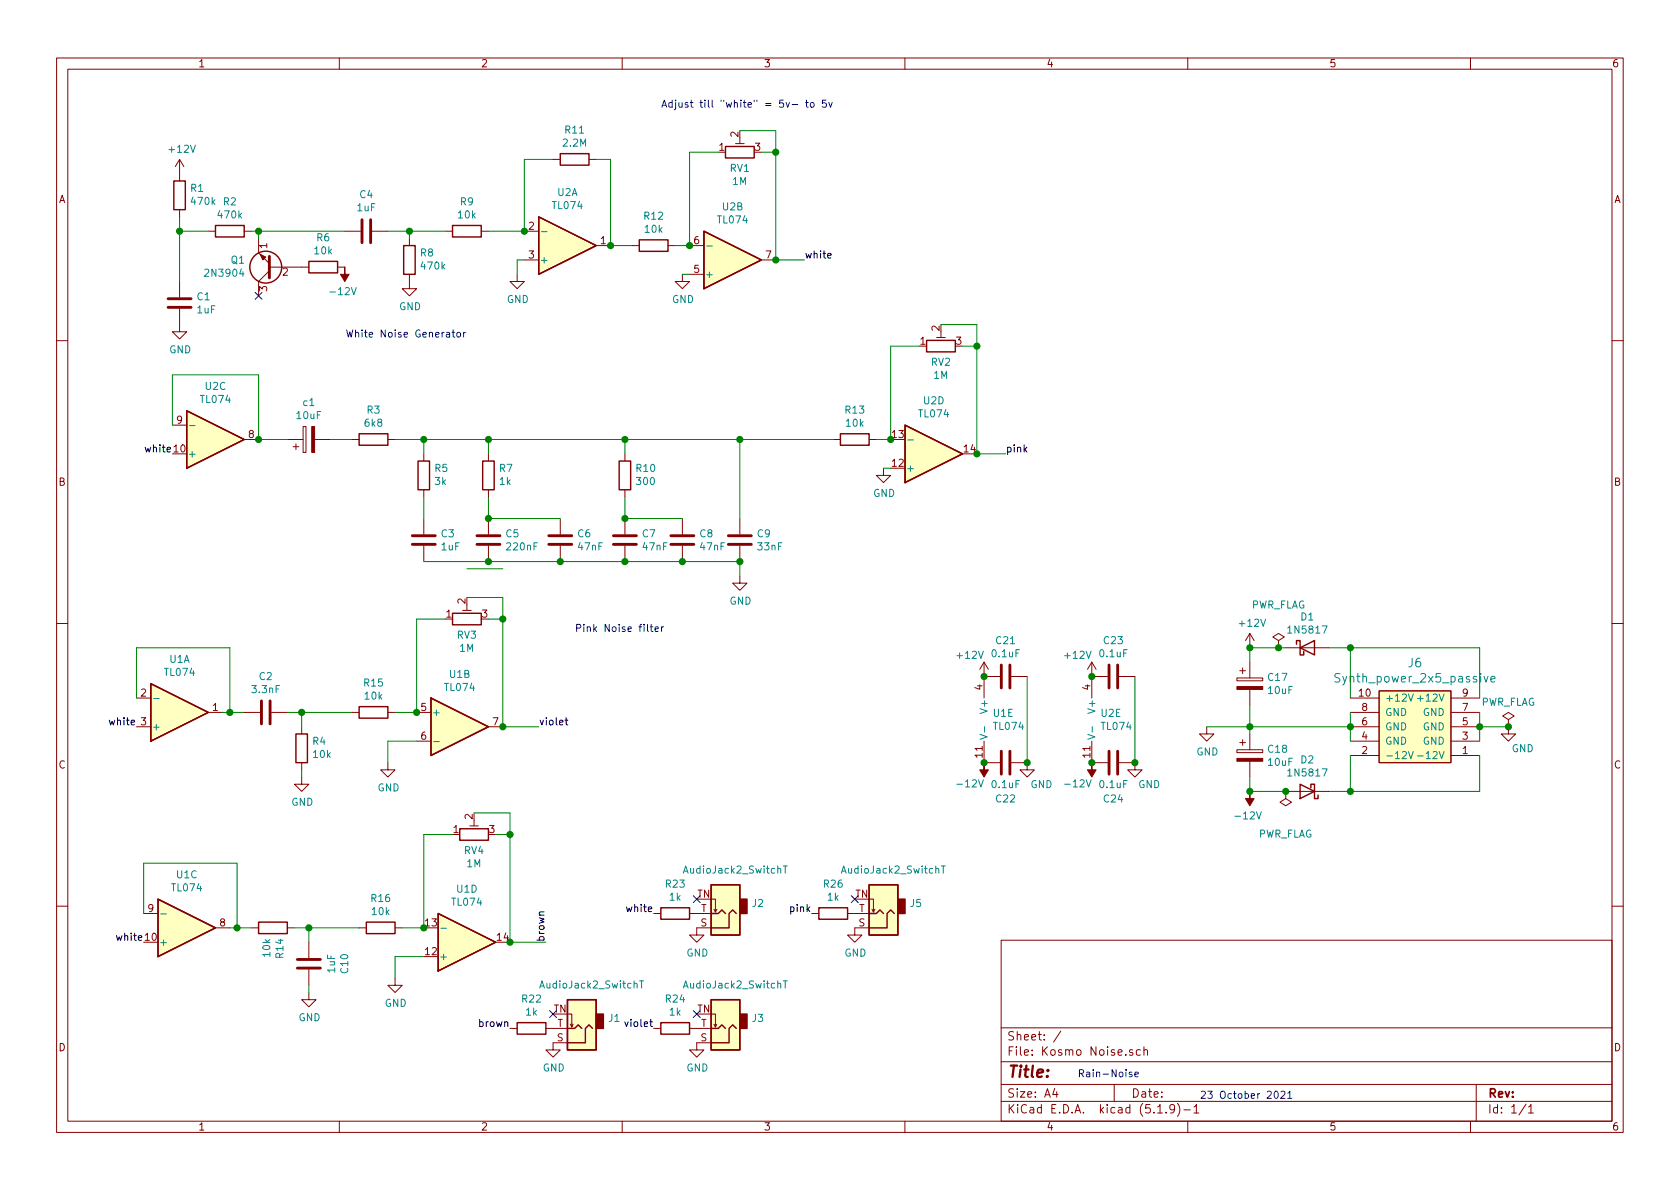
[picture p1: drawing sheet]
EESchema Schematic File Version 4
EELAYER 30 0
EELAYER END
$Descr A4 11693 8268
encoding utf-8
Sheet 1 1
Title ""
Date ""
Rev ""
Comp ""
Comment1 ""
Comment2 ""
Comment3 ""
Comment4 ""
$EndDescr
$Comp
L ao_symbols:2N3904 Q1
U 1 1
P 1900 1850
F 0 "Q1" H 2091 1804 50  0000 L CNN
F 1 "2N3904" H 2091 1895 50  0000 L CNN
F 2 "ao_tht:TO-92_Inline_Wide" H 2100 1775 50  0001 L CIN
F 3 "" H 1900 1850 50  0001 L CNN
F 4 "Tayda" H 1900 1850 50  0001 C CNN "Vendor"
F 5 "A-111" H 1900 1850 50  0001 C CNN "SKU"
	1    1900 1850
	-1   0    0    1   
$EndComp
$Comp
L ao_symbols:R R6
U 1 1
P 2250 1850
F 0 "R6" V 2043 1850 50  0000 C CNN
F 1 "10k" V 2134 1850 50  0000 C CNN
F 2 "ao_tht:R_Axial_DIN0207_L6.3mm_D2.5mm_P10.16mm_Horizontal" V 2180 1850 50  0001 C CNN
F 3 "" H 2250 1850 50  0001 C CNN
F 4 "Tayda" H 2250 1850 50  0001 C CNN "Vendor"
	1    2250 1850
	0    1    1    0   
$EndComp
$Comp
L power:-12V #PWR04
U 1 1
P 2400 1850
F 0 "#PWR04" H 2400 1950 50  0001 C CNN
F 1 "-12V" H 2415 2023 50  0000 C CNN
F 2 "" H 2400 1850 50  0001 C CNN
F 3 "" H 2400 1850 50  0001 C CNN
	1    2400 1850
	-1   0    0    1   
$EndComp
NoConn ~ 1800 2050
$Comp
L ao_symbols:R R2
U 1 1
P 1600 1600
F 0 "R2" V 1393 1600 50  0000 C CNN
F 1 "470k" V 1484 1600 50  0000 C CNN
F 2 "ao_tht:R_Axial_DIN0207_L6.3mm_D2.5mm_P10.16mm_Horizontal" V 1530 1600 50  0001 C CNN
F 3 "" H 1600 1600 50  0001 C CNN
F 4 "Tayda" H 1600 1600 50  0001 C CNN "Vendor"
	1    1600 1600
	0    1    1    0   
$EndComp
$Comp
L ao_symbols:R R1
U 1 1
P 1250 1350
F 0 "R1" H 1180 1304 50  0000 R CNN
F 1 "470k" H 1180 1395 50  0000 R CNN
F 2 "ao_tht:R_Axial_DIN0207_L6.3mm_D2.5mm_P10.16mm_Horizontal" V 1180 1350 50  0001 C CNN
F 3 "" H 1250 1350 50  0001 C CNN
F 4 "Tayda" H 1250 1350 50  0001 C CNN "Vendor"
	1    1250 1350
	-1   0    0    1   
$EndComp
$Comp
L power:GND #PWR02
U 1 1
P 1250 2250
F 0 "#PWR02" H 1250 2000 50  0001 C CNN
F 1 "GND" H 1255 2077 50  0000 C CNN
F 2 "" H 1250 2250 50  0001 C CNN
F 3 "" H 1250 2250 50  0001 C CNN
	1    1250 2250
	1    0    0    -1  
$EndComp
$Comp
L power:+12V #PWR01
U 1 1
P 1250 1200
F 0 "#PWR01" H 1250 1050 50  0001 C CNN
F 1 "+12V" H 1265 1373 50  0000 C CNN
F 2 "" H 1250 1200 50  0001 C CNN
F 3 "" H 1250 1200 50  0001 C CNN
	1    1250 1200
	1    0    0    -1  
$EndComp
Wire Wire Line
	1250 1500 1250 1600
Wire Wire Line
	1250 1600 1450 1600
Wire Wire Line
	1800 1600 1800 1650
Wire Wire Line
	1750 1600 1800 1600
Connection ~ 1250 1600
Wire Wire Line
	1250 1600 1250 1950
$Comp
L ao_symbols:R R8
U 1 1
P 2850 1800
F 0 "R8" H 2780 1754 50  0000 R CNN
F 1 "470k" H 2780 1845 50  0000 R CNN
F 2 "ao_tht:R_Axial_DIN0207_L6.3mm_D2.5mm_P10.16mm_Horizontal" V 2780 1800 50  0001 C CNN
F 3 "" H 2850 1800 50  0001 C CNN
F 4 "Tayda" H 2850 1800 50  0001 C CNN "Vendor"
	1    2850 1800
	-1   0    0    1   
$EndComp
$Comp
L power:GND #PWR05
U 1 1
P 2850 1950
F 0 "#PWR05" H 2850 1700 50  0001 C CNN
F 1 "GND" H 2855 1777 50  0000 C CNN
F 2 "" H 2850 1950 50  0001 C CNN
F 3 "" H 2850 1950 50  0001 C CNN
	1    2850 1950
	1    0    0    -1  
$EndComp
Wire Wire Line
	1800 1600 2400 1600
Wire Wire Line
	2850 1600 2850 1650
Wire Wire Line
	2700 1600 2850 1600
Connection ~ 1800 1600
$Comp
L ao_symbols:R R9
U 1 1
P 3250 1600
F 0 "R9" V 3043 1600 50  0000 C CNN
F 1 "10k" V 3134 1600 50  0000 C CNN
F 2 "ao_tht:R_Axial_DIN0207_L6.3mm_D2.5mm_P10.16mm_Horizontal" V 3180 1600 50  0001 C CNN
F 3 "" H 3250 1600 50  0001 C CNN
F 4 "Tayda" H 3250 1600 50  0001 C CNN "Vendor"
	1    3250 1600
	0    1    1    0   
$EndComp
$Comp
L ao_symbols:R R11
U 1 1
P 4000 1100
F 0 "R11" V 3793 1100 50  0000 C CNN
F 1 "2.2M" V 3884 1100 50  0000 C CNN
F 2 "ao_tht:R_Axial_DIN0207_L6.3mm_D2.5mm_P10.16mm_Horizontal" V 3930 1100 50  0001 C CNN
F 3 "" H 4000 1100 50  0001 C CNN
F 4 "Tayda" H 4000 1100 50  0001 C CNN "Vendor"
	1    4000 1100
	0    1    1    0   
$EndComp
Wire Wire Line
	2850 1600 3100 1600
Wire Wire Line
	3400 1600 3650 1600
Connection ~ 2850 1600
Wire Wire Line
	3650 1600 3650 1100
Wire Wire Line
	3650 1100 3850 1100
Wire Wire Line
	4150 1100 4250 1100
Wire Wire Line
	4250 1100 4250 1700
$Comp
L power:GND #PWR06
U 1 1
P 3600 1900
F 0 "#PWR06" H 3600 1650 50  0001 C CNN
F 1 "GND" H 3605 1727 50  0000 C CNN
F 2 "" H 3600 1900 50  0001 C CNN
F 3 "" H 3600 1900 50  0001 C CNN
	1    3600 1900
	1    0    0    -1  
$EndComp
Wire Wire Line
	3650 1800 3600 1800
Wire Wire Line
	3600 1800 3600 1900
$Comp
L ao_symbols:R R12
U 1 1
P 4550 1700
F 0 "R12" V 4343 1700 50  0000 C CNN
F 1 "10k" V 4434 1700 50  0000 C CNN
F 2 "ao_tht:R_Axial_DIN0207_L6.3mm_D2.5mm_P10.16mm_Horizontal" V 4480 1700 50  0001 C CNN
F 3 "" H 4550 1700 50  0001 C CNN
F 4 "Tayda" H 4550 1700 50  0001 C CNN "Vendor"
	1    4550 1700
	0    1    1    0   
$EndComp
$Comp
L Device:R_POT_TRIM RV1
U 1 1
P 5150 1050
F 0 "RV1" V 5035 1050 50  0000 C CNN
F 1 "1M" V 4944 1050 50  0000 C CNN
F 2 "ao_tht:Potentiometer_Bourns_3296W_Vertical_screw_centered" H 5150 1050 50  0001 C CNN
F 3 "~" H 5150 1050 50  0001 C CNN
	1    5150 1050
	0    -1   -1   0   
$EndComp
Wire Wire Line
	4250 1700 4400 1700
Wire Wire Line
	4700 1700 4800 1700
$Comp
L power:GND #PWR08
U 1 1
P 4750 1900
F 0 "#PWR08" H 4750 1650 50  0001 C CNN
F 1 "GND" H 4755 1727 50  0000 C CNN
F 2 "" H 4750 1900 50  0001 C CNN
F 3 "" H 4750 1900 50  0001 C CNN
	1    4750 1900
	1    0    0    -1  
$EndComp
Wire Wire Line
	4750 1900 4800 1900
Wire Wire Line
	4800 1700 4800 1050
Wire Wire Line
	4800 1050 5000 1050
Wire Wire Line
	5300 1050 5400 1050
Wire Wire Line
	5400 1050 5400 1800
Wire Wire Line
	5400 1050 5400 900 
Wire Wire Line
	5400 900  5150 900 
Connection ~ 5400 1050
Text Label 5600 1800 0    50   ~ 0
white
Wire Wire Line
	5600 1800 5400 1800
Text Notes 4600 750  0    50   ~ 0
Adjust till "white" = 5v- to 5v
Text Notes 3250 2350 2    50   ~ 0
White Noise Generator
Text Label 1200 3150 2    50   ~ 0
white
$Comp
L ao_symbols:CP c1
U 1 1
P 2150 3050
F 0 "c1" V 2405 3050 50  0000 C CNN
F 1 "10uF" V 2314 3050 50  0000 C CNN
F 2 "ao_tht:CP_Radial_D6.3mm_P2.50mm" H 2188 2900 50  0001 C CNN
F 3 "" H 2150 3050 50  0001 C CNN
	1    2150 3050
	0    -1   -1   0   
$EndComp
$Comp
L ao_symbols:R R3
U 1 1
P 2600 3050
F 0 "R3" V 2393 3050 50  0000 C CNN
F 1 "6k8" V 2484 3050 50  0000 C CNN
F 2 "ao_tht:R_Axial_DIN0207_L6.3mm_D2.5mm_P10.16mm_Horizontal" V 2530 3050 50  0001 C CNN
F 3 "" H 2600 3050 50  0001 C CNN
F 4 "Tayda" H 2600 3050 50  0001 C CNN "Vendor"
	1    2600 3050
	0    1    1    0   
$EndComp
$Comp
L ao_symbols:R R5
U 1 1
P 2950 3300
F 0 "R5" H 2880 3254 50  0000 R CNN
F 1 "3k" H 2880 3345 50  0000 R CNN
F 2 "ao_tht:R_Axial_DIN0207_L6.3mm_D2.5mm_P10.16mm_Horizontal" V 2880 3300 50  0001 C CNN
F 3 "" H 2950 3300 50  0001 C CNN
F 4 "Tayda" H 2950 3300 50  0001 C CNN "Vendor"
	1    2950 3300
	-1   0    0    1   
$EndComp
$Comp
L ao_symbols:C C1
U 1 1
P 1250 2100
F 0 "C1" H 1365 2146 50  0000 L CNN
F 1 "1uF" H 1365 2055 50  0000 L CNN
F 2 "ao_tht:C_Disc_D3.0mm_W1.6mm_P2.50mm" H 1288 1950 50  0001 C CNN
F 3 "" H 1250 2100 50  0001 C CNN
	1    1250 2100
	1    0    0    -1  
$EndComp
$Comp
L ao_symbols:C C4
U 1 1
P 2550 1600
F 0 "C4" V 2802 1600 50  0000 C CNN
F 1 "1uF" V 2711 1600 50  0000 C CNN
F 2 "ao_tht:C_Disc_D3.0mm_W1.6mm_P2.50mm" H 2588 1450 50  0001 C CNN
F 3 "" H 2550 1600 50  0001 C CNN
	1    2550 1600
	0    -1   -1   0   
$EndComp
$Comp
L ao_symbols:C C3
U 1 1
P 2950 3750
F 0 "C3" H 3065 3796 50  0000 L CNN
F 1 "1uF" H 3065 3705 50  0000 L CNN
F 2 "ao_tht:C_Disc_D3.0mm_W1.6mm_P2.50mm" H 2988 3600 50  0001 C CNN
F 3 "" H 2950 3750 50  0001 C CNN
	1    2950 3750
	1    0    0    -1  
$EndComp
$Comp
L ao_symbols:R R7
U 1 1
P 3400 3300
F 0 "R7" H 3330 3254 50  0000 R CNN
F 1 "1k" H 3330 3345 50  0000 R CNN
F 2 "ao_tht:R_Axial_DIN0207_L6.3mm_D2.5mm_P10.16mm_Horizontal" V 3330 3300 50  0001 C CNN
F 3 "" H 3400 3300 50  0001 C CNN
F 4 "Tayda" H 3400 3300 50  0001 C CNN "Vendor"
	1    3400 3300
	-1   0    0    1   
$EndComp
$Comp
L ao_symbols:C C5
U 1 1
P 3400 3750
F 0 "C5" H 3515 3796 50  0000 L CNN
F 1 "220nF" H 3515 3705 50  0000 L CNN
F 2 "ao_tht:C_Disc_D3.0mm_W1.6mm_P2.50mm" H 3438 3600 50  0001 C CNN
F 3 "" H 3400 3750 50  0001 C CNN
	1    3400 3750
	1    0    0    -1  
$EndComp
$Comp
L ao_symbols:C C6
U 1 1
P 3900 3750
F 0 "C6" H 4015 3796 50  0000 L CNN
F 1 "47nF" H 4015 3705 50  0000 L CNN
F 2 "ao_tht:C_Disc_D3.0mm_W1.6mm_P2.50mm" H 3938 3600 50  0001 C CNN
F 3 "" H 3900 3750 50  0001 C CNN
	1    3900 3750
	1    0    0    -1  
$EndComp
$Comp
L ao_symbols:C C7
U 1 1
P 4350 3750
F 0 "C7" H 4465 3796 50  0000 L CNN
F 1 "47nF" H 4465 3705 50  0000 L CNN
F 2 "ao_tht:C_Disc_D3.0mm_W1.6mm_P2.50mm" H 4388 3600 50  0001 C CNN
F 3 "" H 4350 3750 50  0001 C CNN
	1    4350 3750
	1    0    0    -1  
$EndComp
$Comp
L ao_symbols:C C8
U 1 1
P 4750 3750
F 0 "C8" H 4865 3796 50  0000 L CNN
F 1 "47nF" H 4865 3705 50  0000 L CNN
F 2 "ao_tht:C_Disc_D3.0mm_W1.6mm_P2.50mm" H 4788 3600 50  0001 C CNN
F 3 "" H 4750 3750 50  0001 C CNN
	1    4750 3750
	1    0    0    -1  
$EndComp
$Comp
L ao_symbols:C C9
U 1 1
P 5150 3750
F 0 "C9" H 5265 3796 50  0000 L CNN
F 1 "33nF" H 5265 3705 50  0000 L CNN
F 2 "ao_tht:C_Disc_D3.0mm_W1.6mm_P2.50mm" H 5188 3600 50  0001 C CNN
F 3 "" H 5150 3750 50  0001 C CNN
	1    5150 3750
	1    0    0    -1  
$EndComp
$Comp
L ao_symbols:R R10
U 1 1
P 4350 3300
F 0 "R10" H 4280 3254 50  0000 R CNN
F 1 "300" H 4280 3345 50  0000 R CNN
F 2 "ao_tht:R_Axial_DIN0207_L6.3mm_D2.5mm_P10.16mm_Horizontal" V 4280 3300 50  0001 C CNN
F 3 "" H 4350 3300 50  0001 C CNN
F 4 "Tayda" H 4350 3300 50  0001 C CNN "Vendor"
	1    4350 3300
	-1   0    0    1   
$EndComp
$Comp
L power:GND #PWR07
U 1 1
P 5150 4000
F 0 "#PWR07" H 5150 3750 50  0001 C CNN
F 1 "GND" H 5155 3827 50  0000 C CNN
F 2 "" H 5150 4000 50  0001 C CNN
F 3 "" H 5150 4000 50  0001 C CNN
	1    5150 4000
	1    0    0    -1  
$EndComp
Wire Wire Line
	2300 3050 2450 3050
Wire Wire Line
	2950 3900 3400 3900
Wire Wire Line
	5150 3900 5150 4000
Connection ~ 5150 3900
Connection ~ 3400 3900
Wire Wire Line
	3400 3900 3900 3900
Connection ~ 3900 3900
Wire Wire Line
	3900 3900 4350 3900
Connection ~ 4350 3900
Wire Wire Line
	4350 3900 4750 3900
Connection ~ 4750 3900
Wire Wire Line
	4750 3900 5150 3900
Wire Wire Line
	2950 3600 2950 3450
Wire Wire Line
	2750 3050 2950 3050
Wire Wire Line
	2950 3150 2950 3050
Connection ~ 2950 3050
Wire Wire Line
	2950 3050 3400 3050
Wire Wire Line
	3400 3600 3400 3450
Wire Wire Line
	3400 3150 3400 3050
Connection ~ 3400 3050
Wire Wire Line
	3400 3050 4350 3050
Wire Wire Line
	3900 3600 3400 3600
Connection ~ 3400 3600
Wire Wire Line
	4350 3600 4350 3450
Wire Wire Line
	4350 3150 4350 3050
Connection ~ 4350 3050
Wire Wire Line
	4350 3050 5150 3050
Wire Wire Line
	4750 3600 4350 3600
Connection ~ 4350 3600
Wire Wire Line
	5150 3600 5150 3050
Connection ~ 5150 3050
$Comp
L ao_symbols:R R13
U 1 1
P 5950 3050
F 0 "R13" V 5743 3050 50  0000 C CNN
F 1 "10k" V 5834 3050 50  0000 C CNN
F 2 "ao_tht:R_Axial_DIN0207_L6.3mm_D2.5mm_P10.16mm_Horizontal" V 5880 3050 50  0001 C CNN
F 3 "" H 5950 3050 50  0001 C CNN
F 4 "Tayda" H 5950 3050 50  0001 C CNN "Vendor"
	1    5950 3050
	0    1    1    0   
$EndComp
$Comp
L Device:R_POT_TRIM RV2
U 1 1
P 6550 2400
F 0 "RV2" V 6435 2400 50  0000 C CNN
F 1 "1M" V 6344 2400 50  0000 C CNN
F 2 "ao_tht:Potentiometer_Bourns_3296W_Vertical_screw_centered" H 6550 2400 50  0001 C CNN
F 3 "~" H 6550 2400 50  0001 C CNN
	1    6550 2400
	0    -1   -1   0   
$EndComp
Wire Wire Line
	6100 3050 6200 3050
$Comp
L power:GND #PWR09
U 1 1
P 6150 3250
F 0 "#PWR09" H 6150 3000 50  0001 C CNN
F 1 "GND" H 6155 3077 50  0000 C CNN
F 2 "" H 6150 3250 50  0001 C CNN
F 3 "" H 6150 3250 50  0001 C CNN
	1    6150 3250
	1    0    0    -1  
$EndComp
Wire Wire Line
	6150 3250 6200 3250
Wire Wire Line
	6200 3050 6200 2400
Wire Wire Line
	6200 2400 6400 2400
Wire Wire Line
	6700 2400 6800 2400
Wire Wire Line
	6800 2400 6800 3150
Wire Wire Line
	6800 2400 6800 2250
Wire Wire Line
	6800 2250 6550 2250
Text Label 7000 3150 0    50   ~ 0
pink
Wire Wire Line
	7000 3150 6800 3150
Wire Wire Line
	5150 3050 5800 3050
Text Notes 4000 4400 0    50   ~ 0
Pink Noise filter
Text Label 950  5050 2    50   ~ 0
white
$Comp
L ao_symbols:C C2
U 1 1
P 1850 4950
F 0 "C2" V 1598 4950 50  0000 C CNN
F 1 "3.3nF" V 1689 4950 50  0000 C CNN
F 2 "ao_tht:C_Disc_D3.0mm_W1.6mm_P2.50mm" H 1888 4800 50  0001 C CNN
F 3 "" H 1850 4950 50  0001 C CNN
	1    1850 4950
	0    1    1    0   
$EndComp
$Comp
L ao_symbols:R R4
U 1 1
P 2100 5200
F 0 "R4" H 2030 5154 50  0000 R CNN
F 1 "10k" H 2030 5245 50  0000 R CNN
F 2 "ao_tht:R_Axial_DIN0207_L6.3mm_D2.5mm_P10.16mm_Horizontal" V 2030 5200 50  0001 C CNN
F 3 "" H 2100 5200 50  0001 C CNN
F 4 "Tayda" H 2100 5200 50  0001 C CNN "Vendor"
	1    2100 5200
	-1   0    0    1   
$EndComp
$Comp
L power:GND #PWR03
U 1 1
P 2100 5400
F 0 "#PWR03" H 2100 5150 50  0001 C CNN
F 1 "GND" H 2105 5227 50  0000 C CNN
F 2 "" H 2100 5400 50  0001 C CNN
F 3 "" H 2100 5400 50  0001 C CNN
	1    2100 5400
	1    0    0    -1  
$EndComp
Wire Wire Line
	1550 4950 1600 4950
Wire Wire Line
	2000 4950 2100 4950
Wire Wire Line
	2100 5400 2100 5350
Wire Wire Line
	2100 5050 2100 4950
Wire Wire Line
	2700 5150 2900 5150
Text Label 3750 5050 0    50   ~ 0
violet
Wire Wire Line
	3750 5050 3500 5050
Connection ~ 6800 2400
Wire Wire Line
	1200 2950 1200 2600
Wire Wire Line
	1200 2600 1800 2600
Wire Wire Line
	1800 2600 1800 3050
Wire Wire Line
	1800 3050 2000 3050
Wire Wire Line
	950  4850 950  4500
Wire Wire Line
	950  4500 1600 4500
Wire Wire Line
	1600 4500 1600 4950
Connection ~ 1600 4950
Wire Wire Line
	1600 4950 1700 4950
$Comp
L Device:R_POT_TRIM RV3
U 1 1
P 3250 4300
F 0 "RV3" V 3135 4300 50  0000 C CNN
F 1 "1M" V 3044 4300 50  0000 C CNN
F 2 "ao_tht:Potentiometer_Bourns_3296W_Vertical_screw_centered" H 3250 4300 50  0001 C CNN
F 3 "~" H 3250 4300 50  0001 C CNN
	1    3250 4300
	0    -1   -1   0   
$EndComp
Wire Wire Line
	2900 4950 2900 4300
Wire Wire Line
	2900 4300 3100 4300
Wire Wire Line
	3400 4300 3500 4300
Wire Wire Line
	3500 4300 3500 5050
Wire Wire Line
	3500 3950 3250 3950
$Comp
L power:GND #PWR011
U 1 1
P 2700 5300
F 0 "#PWR011" H 2700 5050 50  0001 C CNN
F 1 "GND" H 2705 5127 50  0000 C CNN
F 2 "" H 2700 5300 50  0001 C CNN
F 3 "" H 2700 5300 50  0001 C CNN
	1    2700 5300
	1    0    0    -1  
$EndComp
Wire Wire Line
	2700 5150 2700 5300
$Comp
L ao_symbols:R R15
U 1 1
P 2600 4950
F 0 "R15" V 2393 4950 50  0000 C CNN
F 1 "10k" V 2484 4950 50  0000 C CNN
F 2 "ao_tht:R_Axial_DIN0207_L6.3mm_D2.5mm_P10.16mm_Horizontal" V 2530 4950 50  0001 C CNN
F 3 "" H 2600 4950 50  0001 C CNN
F 4 "Tayda" H 2600 4950 50  0001 C CNN "Vendor"
	1    2600 4950
	0    1    1    0   
$EndComp
Wire Wire Line
	2100 4950 2450 4950
Wire Wire Line
	2750 4950 2900 4950
Connection ~ 2100 4950
Text Label 1000 6550 2    50   ~ 0
white
$Comp
L ao_symbols:C C10
U 1 1
P 2150 6700
F 0 "C10" V 1898 6700 50  0000 C CNN
F 1 "1uF" V 1989 6700 50  0000 C CNN
F 2 "ao_tht:C_Disc_D3.0mm_W1.6mm_P2.50mm" H 2188 6550 50  0001 C CNN
F 3 "" H 2150 6700 50  0001 C CNN
	1    2150 6700
	-1   0    0    1   
$EndComp
$Comp
L ao_symbols:R R14
U 1 1
P 1900 6450
F 0 "R14" H 1830 6404 50  0000 R CNN
F 1 "10k" H 1830 6495 50  0000 R CNN
F 2 "ao_tht:R_Axial_DIN0207_L6.3mm_D2.5mm_P10.16mm_Horizontal" V 1830 6450 50  0001 C CNN
F 3 "" H 1900 6450 50  0001 C CNN
F 4 "Tayda" H 1900 6450 50  0001 C CNN "Vendor"
	1    1900 6450
	0    -1   -1   0   
$EndComp
$Comp
L power:GND #PWR010
U 1 1
P 2150 6900
F 0 "#PWR010" H 2150 6650 50  0001 C CNN
F 1 "GND" H 2155 6727 50  0000 C CNN
F 2 "" H 2150 6900 50  0001 C CNN
F 3 "" H 2150 6900 50  0001 C CNN
	1    2150 6900
	1    0    0    -1  
$EndComp
Wire Wire Line
	1600 6450 1650 6450
Wire Wire Line
	2050 6450 2150 6450
Wire Wire Line
	2150 6900 2150 6850
Wire Wire Line
	2150 6550 2150 6450
Wire Wire Line
	2750 6650 2950 6650
Wire Wire Line
	3800 6550 3550 6550
Wire Wire Line
	1000 6350 1000 6000
Wire Wire Line
	1000 6000 1650 6000
Wire Wire Line
	1650 6000 1650 6450
Connection ~ 1650 6450
Wire Wire Line
	1650 6450 1750 6450
$Comp
L Device:R_POT_TRIM RV4
U 1 1
P 3300 5800
F 0 "RV4" V 3185 5800 50  0000 C CNN
F 1 "1M" V 3094 5800 50  0000 C CNN
F 2 "ao_tht:Potentiometer_Bourns_3296W_Vertical_screw_centered" H 3300 5800 50  0001 C CNN
F 3 "~" H 3300 5800 50  0001 C CNN
	1    3300 5800
	0    -1   -1   0   
$EndComp
Wire Wire Line
	2950 6450 2950 5800
Wire Wire Line
	2950 5800 3150 5800
Wire Wire Line
	3450 5800 3550 5800
Wire Wire Line
	3550 5800 3550 6550
$Comp
L power:GND #PWR012
U 1 1
P 2750 6800
F 0 "#PWR012" H 2750 6550 50  0001 C CNN
F 1 "GND" H 2755 6627 50  0000 C CNN
F 2 "" H 2750 6800 50  0001 C CNN
F 3 "" H 2750 6800 50  0001 C CNN
	1    2750 6800
	1    0    0    -1  
$EndComp
Wire Wire Line
	2750 6650 2750 6800
$Comp
L ao_symbols:R R16
U 1 1
P 2650 6450
F 0 "R16" V 2443 6450 50  0000 C CNN
F 1 "10k" V 2534 6450 50  0000 C CNN
F 2 "ao_tht:R_Axial_DIN0207_L6.3mm_D2.5mm_P10.16mm_Horizontal" V 2580 6450 50  0001 C CNN
F 3 "" H 2650 6450 50  0001 C CNN
F 4 "Tayda" H 2650 6450 50  0001 C CNN "Vendor"
	1    2650 6450
	0    1    1    0   
$EndComp
Wire Wire Line
	2150 6450 2500 6450
Wire Wire Line
	2800 6450 2950 6450
Connection ~ 2150 6450
Text Label 3800 6550 1    50   ~ 0
brown
Wire Wire Line
	9400 4950 9400 5050
Connection ~ 9400 5050
Wire Wire Line
	9400 5050 9400 5150
Wire Wire Line
	10300 4950 10300 5050
Connection ~ 10300 5050
Wire Wire Line
	10300 5050 10300 5150
Wire Wire Line
	10300 5050 10500 5050
Wire Wire Line
	9400 4850 9400 4500
Wire Wire Line
	9400 4500 10300 4500
Wire Wire Line
	10300 4500 10300 4850
$Comp
L ao_symbols:1N5817 D1
U 1 1
P 9100 4500
F 0 "D1" H 9100 4717 50  0000 C CNN
F 1 "1N5817" H 9100 4626 50  0000 C CNN
F 2 "ao_tht:D_DO-41_SOD81_P10.16mm_Horizontal" H 9100 4325 50  0001 C CNN
F 3 "" H 9100 4500 50  0001 C CNN
F 4 "Tayda" H 9100 4500 50  0001 C CNN "Vendor"
F 5 "A-159" H 9100 4500 50  0001 C CNN "SKU"
	1    9100 4500
	1    0    0    -1  
$EndComp
$Comp
L ao_symbols:1N5817 D2
U 1 1
P 9100 5500
F 0 "D2" H 9100 5283 50  0000 C CNN
F 1 "1N5817" H 9100 5374 50  0000 C CNN
F 2 "ao_tht:D_DO-41_SOD81_P10.16mm_Horizontal" H 9100 5325 50  0001 C CNN
F 3 "" H 9100 5500 50  0001 C CNN
F 4 "Tayda" H 9100 5500 50  0001 C CNN "Vendor"
F 5 "A-159" H 9100 5500 50  0001 C CNN "SKU"
	1    9100 5500
	-1   0    0    1   
$EndComp
Wire Wire Line
	9400 5500 10300 5500
Wire Wire Line
	9400 5250 9400 5500
Wire Wire Line
	10300 5250 10300 5500
$Comp
L ao_symbols:CP C18
U 1 1
P 8700 5250
F 0 "C18" H 8818 5296 50  0000 L CNN
F 1 "10uF" H 8818 5205 50  0000 L CNN
F 2 "ao_tht:CP_Radial_D6.3mm_P2.50mm" H 8738 5100 50  0001 C CNN
F 3 "" H 8700 5250 50  0001 C CNN
	1    8700 5250
	1    0    0    -1  
$EndComp
$Comp
L ao_symbols:CP C17
U 1 1
P 8700 4750
F 0 "C17" H 8818 4796 50  0000 L CNN
F 1 "10uF" H 8818 4705 50  0000 L CNN
F 2 "ao_tht:CP_Radial_D6.3mm_P2.50mm" H 8738 4600 50  0001 C CNN
F 3 "" H 8700 4750 50  0001 C CNN
	1    8700 4750
	1    0    0    -1  
$EndComp
$Comp
L power:GND #PWR019
U 1 1
P 8400 5050
F 0 "#PWR019" H 8400 4800 50  0001 C CNN
F 1 "GND" H 8405 4877 50  0000 C CNN
F 2 "" H 8400 5050 50  0001 C CNN
F 3 "" H 8400 5050 50  0001 C CNN
	1    8400 5050
	1    0    0    -1  
$EndComp
$Comp
L power:+12V #PWR020
U 1 1
P 8700 4500
F 0 "#PWR020" H 8700 4350 50  0001 C CNN
F 1 "+12V" H 8715 4673 50  0000 C CNN
F 2 "" H 8700 4500 50  0001 C CNN
F 3 "" H 8700 4500 50  0001 C CNN
	1    8700 4500
	1    0    0    -1  
$EndComp
$Comp
L power:-12V #PWR021
U 1 1
P 8700 5500
F 0 "#PWR021" H 8700 5600 50  0001 C CNN
F 1 "-12V" H 8715 5673 50  0000 C CNN
F 2 "" H 8700 5500 50  0001 C CNN
F 3 "" H 8700 5500 50  0001 C CNN
	1    8700 5500
	-1   0    0    1   
$EndComp
Wire Wire Line
	9400 4500 9250 4500
Wire Wire Line
	8700 4500 8700 4600
Wire Wire Line
	8950 4500 8900 4500
Wire Wire Line
	8700 5400 8700 5500
Wire Wire Line
	8700 4900 8700 5050
Connection ~ 9400 4500
Connection ~ 8700 4500
Wire Wire Line
	8700 5500 8950 5500
Wire Wire Line
	9250 5500 9400 5500
Connection ~ 8700 5500
Connection ~ 9400 5500
Wire Wire Line
	9400 5050 8700 5050
Connection ~ 8700 5050
Wire Wire Line
	8700 5050 8700 5100
Wire Wire Line
	8700 5050 8400 5050
$Comp
L Connector:AudioJack2_SwitchT J1
U 1 1
P 4050 7150
F 0 "J1" H 3870 7083 50  0000 R CNN
F 1 "AudioJack2_SwitchT" H 4350 6850 50  0000 R CNN
F 2 "ao_tht:Jack_6.35mm_PJ_629HAN" H 4050 7150 50  0001 C CNN
F 3 "~" H 4050 7150 50  0001 C CNN
	1    4050 7150
	-1   0    0    1   
$EndComp
$Comp
L power:GND #PWR014
U 1 1
P 3850 7250
F 0 "#PWR014" H 3850 7000 50  0001 C CNN
F 1 "GND" H 3855 7077 50  0000 C CNN
F 2 "" H 3850 7250 50  0001 C CNN
F 3 "" H 3850 7250 50  0001 C CNN
	1    3850 7250
	1    0    0    -1  
$EndComp
$Comp
L Connector:AudioJack2_SwitchT J3
U 1 1
P 5050 7150
F 0 "J3" H 4870 7083 50  0000 R CNN
F 1 "AudioJack2_SwitchT" H 5350 6850 50  0000 R CNN
F 2 "ao_tht:Jack_6.35mm_PJ_629HAN" H 5050 7150 50  0001 C CNN
F 3 "~" H 5050 7150 50  0001 C CNN
	1    5050 7150
	-1   0    0    1   
$EndComp
$Comp
L power:GND #PWR016
U 1 1
P 4850 7250
F 0 "#PWR016" H 4850 7000 50  0001 C CNN
F 1 "GND" H 4855 7077 50  0000 C CNN
F 2 "" H 4850 7250 50  0001 C CNN
F 3 "" H 4850 7250 50  0001 C CNN
	1    4850 7250
	1    0    0    -1  
$EndComp
$Comp
L Connector:AudioJack2_SwitchT J5
U 1 1
P 6150 6350
F 0 "J5" H 5970 6283 50  0000 R CNN
F 1 "AudioJack2_SwitchT" H 6450 6050 50  0000 R CNN
F 2 "ao_tht:Jack_6.35mm_PJ_629HAN" H 6150 6350 50  0001 C CNN
F 3 "~" H 6150 6350 50  0001 C CNN
	1    6150 6350
	-1   0    0    1   
$EndComp
$Comp
L power:GND #PWR018
U 1 1
P 5950 6450
F 0 "#PWR018" H 5950 6200 50  0001 C CNN
F 1 "GND" H 5955 6277 50  0000 C CNN
F 2 "" H 5950 6450 50  0001 C CNN
F 3 "" H 5950 6450 50  0001 C CNN
	1    5950 6450
	1    0    0    -1  
$EndComp
$Comp
L Connector:AudioJack2_SwitchT J2
U 1 1
P 5050 6350
F 0 "J2" H 4870 6283 50  0000 R CNN
F 1 "AudioJack2_SwitchT" H 5350 6050 50  0000 R CNN
F 2 "ao_tht:Jack_6.35mm_PJ_629HAN" H 5050 6350 50  0001 C CNN
F 3 "~" H 5050 6350 50  0001 C CNN
	1    5050 6350
	-1   0    0    1   
$EndComp
$Comp
L power:GND #PWR015
U 1 1
P 4850 6450
F 0 "#PWR015" H 4850 6200 50  0001 C CNN
F 1 "GND" H 4855 6277 50  0000 C CNN
F 2 "" H 4850 6450 50  0001 C CNN
F 3 "" H 4850 6450 50  0001 C CNN
	1    4850 6450
	1    0    0    -1  
$EndComp
Text Label 5650 6350 2    50   ~ 0
pink
Text Label 3550 7150 2    50   ~ 0
brown
Text Label 4550 7150 2    50   ~ 0
violet
$Comp
L ao_symbols:R R23
U 1 1
P 4700 6350
F 0 "R23" V 4493 6350 50  0000 C CNN
F 1 "1k" V 4584 6350 50  0000 C CNN
F 2 "ao_tht:R_Axial_DIN0207_L6.3mm_D2.5mm_P10.16mm_Horizontal" V 4630 6350 50  0001 C CNN
F 3 "" H 4700 6350 50  0001 C CNN
F 4 "Tayda" H 4700 6350 50  0001 C CNN "Vendor"
	1    4700 6350
	0    1    1    0   
$EndComp
$Comp
L ao_symbols:R R26
U 1 1
P 5800 6350
F 0 "R26" V 5593 6350 50  0000 C CNN
F 1 "1k" V 5684 6350 50  0000 C CNN
F 2 "ao_tht:R_Axial_DIN0207_L6.3mm_D2.5mm_P10.16mm_Horizontal" V 5730 6350 50  0001 C CNN
F 3 "" H 5800 6350 50  0001 C CNN
F 4 "Tayda" H 5800 6350 50  0001 C CNN "Vendor"
	1    5800 6350
	0    1    1    0   
$EndComp
$Comp
L ao_symbols:R R22
U 1 1
P 3700 7150
F 0 "R22" V 3493 7150 50  0000 C CNN
F 1 "1k" V 3584 7150 50  0000 C CNN
F 2 "ao_tht:R_Axial_DIN0207_L6.3mm_D2.5mm_P10.16mm_Horizontal" V 3630 7150 50  0001 C CNN
F 3 "" H 3700 7150 50  0001 C CNN
F 4 "Tayda" H 3700 7150 50  0001 C CNN "Vendor"
	1    3700 7150
	0    1    1    0   
$EndComp
$Comp
L ao_symbols:R R24
U 1 1
P 4700 7150
F 0 "R24" V 4493 7150 50  0000 C CNN
F 1 "1k" V 4584 7150 50  0000 C CNN
F 2 "ao_tht:R_Axial_DIN0207_L6.3mm_D2.5mm_P10.16mm_Horizontal" V 4630 7150 50  0001 C CNN
F 3 "" H 4700 7150 50  0001 C CNN
F 4 "Tayda" H 4700 7150 50  0001 C CNN "Vendor"
	1    4700 7150
	0    1    1    0   
$EndComp
Text Label 4550 6350 2    50   ~ 0
white
$Comp
L Amplifier_Operational:TL074 U2
U 1 1
P 3950 1700
F 0 "U2" H 3950 1333 50  0000 C CNN
F 1 "TL074" H 3950 1424 50  0000 C CNN
F 2 "ao_tht:DIP-14_W7.62mm_Socket_LongPads" H 3900 1800 50  0001 C CNN
F 3 "http://www.ti.com/lit/ds/symlink/tl071.pdf" H 4000 1900 50  0001 C CNN
	1    3950 1700
	1    0    0    1   
$EndComp
Connection ~ 4250 1700
Connection ~ 3650 1600
$Comp
L Amplifier_Operational:TL074 U2
U 2 1
P 5100 1800
F 0 "U2" H 5100 1433 50  0000 C CNN
F 1 "TL074" H 5100 1524 50  0000 C CNN
F 2 "ao_tht:DIP-14_W7.62mm_Socket_LongPads" H 5050 1900 50  0001 C CNN
F 3 "http://www.ti.com/lit/ds/symlink/tl071.pdf" H 5150 2000 50  0001 C CNN
	2    5100 1800
	1    0    0    1   
$EndComp
Connection ~ 4800 1700
Connection ~ 5400 1800
$Comp
L Amplifier_Operational:TL074 U2
U 3 1
P 1500 3050
F 0 "U2" H 1500 2683 50  0000 C CNN
F 1 "TL074" H 1500 2774 50  0000 C CNN
F 2 "ao_tht:DIP-14_W7.62mm_Socket_LongPads" H 1450 3150 50  0001 C CNN
F 3 "http://www.ti.com/lit/ds/symlink/tl071.pdf" H 1550 3250 50  0001 C CNN
	3    1500 3050
	1    0    0    1   
$EndComp
Connection ~ 1800 3050
$Comp
L Amplifier_Operational:TL074 U2
U 4 1
P 6500 3150
F 0 "U2" H 6500 2783 50  0000 C CNN
F 1 "TL074" H 6500 2874 50  0000 C CNN
F 2 "ao_tht:DIP-14_W7.62mm_Socket_LongPads" H 6450 3250 50  0001 C CNN
F 3 "http://www.ti.com/lit/ds/symlink/tl071.pdf" H 6550 3350 50  0001 C CNN
	4    6500 3150
	1    0    0    1   
$EndComp
Connection ~ 6200 3050
Connection ~ 6800 3150
$Comp
L Amplifier_Operational:TL074 U2
U 5 1
P 7700 5000
F 0 "U2" H 7658 5046 50  0000 L CNN
F 1 "TL074" H 7658 4955 50  0000 L CNN
F 2 "ao_tht:DIP-14_W7.62mm_Socket_LongPads" H 7650 5100 50  0001 C CNN
F 3 "http://www.ti.com/lit/ds/symlink/tl071.pdf" H 7750 5200 50  0001 C CNN
	5    7700 5000
	1    0    0    -1  
$EndComp
$Comp
L Amplifier_Operational:TL074 U1
U 1 1
P 1250 4950
F 0 "U1" H 1250 4583 50  0000 C CNN
F 1 "TL074" H 1250 4674 50  0000 C CNN
F 2 "ao_tht:DIP-14_W7.62mm_Socket_LongPads" H 1200 5050 50  0001 C CNN
F 3 "http://www.ti.com/lit/ds/symlink/tl071.pdf" H 1300 5150 50  0001 C CNN
	1    1250 4950
	1    0    0    1   
$EndComp
$Comp
L Amplifier_Operational:TL074 U1
U 2 1
P 3200 5050
F 0 "U1" H 3200 5417 50  0000 C CNN
F 1 "TL074" H 3200 5326 50  0000 C CNN
F 2 "ao_tht:DIP-14_W7.62mm_Socket_LongPads" H 3150 5150 50  0001 C CNN
F 3 "http://www.ti.com/lit/ds/symlink/tl071.pdf" H 3250 5250 50  0001 C CNN
	2    3200 5050
	1    0    0    -1  
$EndComp
Connection ~ 2900 4950
Connection ~ 3500 5050
$Comp
L Amplifier_Operational:TL074 U1
U 3 1
P 1300 6450
F 0 "U1" H 1300 6083 50  0000 C CNN
F 1 "TL074" H 1300 6174 50  0000 C CNN
F 2 "ao_tht:DIP-14_W7.62mm_Socket_LongPads" H 1250 6550 50  0001 C CNN
F 3 "http://www.ti.com/lit/ds/symlink/tl071.pdf" H 1350 6650 50  0001 C CNN
	3    1300 6450
	1    0    0    1   
$EndComp
$Comp
L Amplifier_Operational:TL074 U1
U 4 1
P 3250 6550
F 0 "U1" H 3250 6183 50  0000 C CNN
F 1 "TL074" H 3250 6274 50  0000 C CNN
F 2 "ao_tht:DIP-14_W7.62mm_Socket_LongPads" H 3200 6650 50  0001 C CNN
F 3 "http://www.ti.com/lit/ds/symlink/tl071.pdf" H 3300 6750 50  0001 C CNN
	4    3250 6550
	1    0    0    1   
$EndComp
Connection ~ 2950 6450
Connection ~ 3550 6550
$Comp
L Amplifier_Operational:TL074 U1
U 5 1
P 6950 5000
F 0 "U1" H 6908 5046 50  0000 L CNN
F 1 "TL074" H 6908 4955 50  0000 L CNN
F 2 "ao_tht:DIP-14_W7.62mm_Socket_LongPads" H 6900 5100 50  0001 C CNN
F 3 "http://www.ti.com/lit/ds/symlink/tl071.pdf" H 7000 5200 50  0001 C CNN
	5    6950 5000
	1    0    0    -1  
$EndComp
$Comp
L ao_symbols:C C21
U 1 1
P 7000 4700
F 0 "C21" V 6748 4700 50  0000 C CNN
F 1 "0.1uF" V 6839 4700 50  0000 C CNN
F 2 "ao_tht:C_Disc_D3.0mm_W1.6mm_P2.50mm" H 7038 4550 50  0001 C CNN
F 3 "" H 7000 4700 50  0001 C CNN
	1    7000 4700
	0    1    1    0   
$EndComp
$Comp
L ao_symbols:C C23
U 1 1
P 7750 4700
F 0 "C23" V 7498 4700 50  0000 C CNN
F 1 "0.1uF" V 7589 4700 50  0000 C CNN
F 2 "ao_tht:C_Disc_D3.0mm_W1.6mm_P2.50mm" H 7788 4550 50  0001 C CNN
F 3 "" H 7750 4700 50  0001 C CNN
	1    7750 4700
	0    1    1    0   
$EndComp
$Comp
L ao_symbols:C C22
U 1 1
P 7000 5300
F 0 "C22" V 7250 5300 50  0000 C CNN
F 1 "0.1uF" V 7150 5300 50  0000 C CNN
F 2 "ao_tht:C_Disc_D3.0mm_W1.6mm_P2.50mm" H 7038 5150 50  0001 C CNN
F 3 "" H 7000 5300 50  0001 C CNN
	1    7000 5300
	0    1    1    0   
$EndComp
$Comp
L ao_symbols:C C24
U 1 1
P 7750 5300
F 0 "C24" V 8000 5300 50  0000 C CNN
F 1 "0.1uF" V 7900 5300 50  0000 C CNN
F 2 "ao_tht:C_Disc_D3.0mm_W1.6mm_P2.50mm" H 7788 5150 50  0001 C CNN
F 3 "" H 7750 5300 50  0001 C CNN
	1    7750 5300
	0    1    1    0   
$EndComp
$Comp
L power:GND #PWR031
U 1 1
P 7900 5300
F 0 "#PWR031" H 7900 5050 50  0001 C CNN
F 1 "GND" H 8000 5150 50  0000 C CNN
F 2 "" H 7900 5300 50  0001 C CNN
F 3 "" H 7900 5300 50  0001 C CNN
	1    7900 5300
	1    0    0    -1  
$EndComp
$Comp
L power:GND #PWR028
U 1 1
P 7150 5300
F 0 "#PWR028" H 7150 5050 50  0001 C CNN
F 1 "GND" H 7250 5150 50  0000 C CNN
F 2 "" H 7150 5300 50  0001 C CNN
F 3 "" H 7150 5300 50  0001 C CNN
	1    7150 5300
	1    0    0    -1  
$EndComp
Wire Wire Line
	7150 4700 7150 5300
Connection ~ 7150 5300
Wire Wire Line
	7900 4700 7900 5300
Connection ~ 7900 5300
$Comp
L power:+12V #PWR026
U 1 1
P 6850 4700
F 0 "#PWR026" H 6850 4550 50  0001 C CNN
F 1 "+12V" H 6750 4850 50  0000 C CNN
F 2 "" H 6850 4700 50  0001 C CNN
F 3 "" H 6850 4700 50  0001 C CNN
	1    6850 4700
	1    0    0    -1  
$EndComp
Connection ~ 6850 4700
$Comp
L power:+12V #PWR029
U 1 1
P 7600 4700
F 0 "#PWR029" H 7600 4550 50  0001 C CNN
F 1 "+12V" H 7500 4850 50  0000 C CNN
F 2 "" H 7600 4700 50  0001 C CNN
F 3 "" H 7600 4700 50  0001 C CNN
	1    7600 4700
	1    0    0    -1  
$EndComp
Connection ~ 7600 4700
$Comp
L power:-12V #PWR027
U 1 1
P 6850 5300
F 0 "#PWR027" H 6850 5400 50  0001 C CNN
F 1 "-12V" H 6950 5450 50  0000 C CNN
F 2 "" H 6850 5300 50  0001 C CNN
F 3 "" H 6850 5300 50  0001 C CNN
	1    6850 5300
	-1   0    0    1   
$EndComp
Connection ~ 6850 5300
NoConn ~ 4850 6250
NoConn ~ 5950 6250
NoConn ~ 4850 7050
NoConn ~ 3850 7050
$Comp
L power:GND #PWR0101
U 1 1
P 10500 5050
F 0 "#PWR0101" H 10500 4800 50  0001 C CNN
F 1 "GND" H 10600 4900 50  0000 C CNN
F 2 "" H 10500 5050 50  0001 C CNN
F 3 "" H 10500 5050 50  0001 C CNN
	1    10500 5050
	1    0    0    -1  
$EndComp
Wire Wire Line
	3500 4300 3500 4150
Wire Wire Line
	3500 4150 3250 4150
Connection ~ 3500 4300
Wire Wire Line
	3550 5800 3550 5650
Wire Wire Line
	3550 5650 3300 5650
Connection ~ 3550 5800
$Comp
L power:-12V #PWR0102
U 1 1
P 7600 5300
F 0 "#PWR0102" H 7600 5400 50  0001 C CNN
F 1 "-12V" H 7700 5450 50  0000 C CNN
F 2 "" H 7600 5300 50  0001 C CNN
F 3 "" H 7600 5300 50  0001 C CNN
	1    7600 5300
	-1   0    0    1   
$EndComp
Connection ~ 7600 5300
$Comp
L ao_symbols:Synth_power_2x5_passive J6
U 1 1
P 9850 5050
F 0 "J6" H 9850 5497 60  0000 C CNN
F 1 "Synth_power_2x5_passive" H 9850 5391 60  0000 C CNN
F 2 "ao_tht:Power_Header" H 9850 5050 60  0001 C CNN
F 3 "" H 9850 5050 60  0001 C CNN
F 4 "Tayda" H 9850 5050 50  0001 C CNN "Vendor"
F 5 "A-2939" H 9850 5050 50  0001 C CNN "SKU"
	1    9850 5050
	1    0    0    -1  
$EndComp
$Comp
L power:PWR_FLAG #FLG0101
U 1 1
P 8900 4500
F 0 "#FLG0101" H 8900 4575 50  0001 C CNN
F 1 "PWR_FLAG" H 8900 4800 50  0000 C CNN
F 2 "" H 8900 4500 50  0001 C CNN
F 3 "~" H 8900 4500 50  0001 C CNN
	1    8900 4500
	1    0    0    -1  
$EndComp
$Comp
L power:PWR_FLAG #FLG0102
U 1 1
P 10500 5050
F 0 "#FLG0102" H 10500 5125 50  0001 C CNN
F 1 "PWR_FLAG" H 10500 5223 50  0000 C CNN
F 2 "" H 10500 5050 50  0001 C CNN
F 3 "~" H 10500 5050 50  0001 C CNN
	1    10500 5050
	1    0    0    -1  
$EndComp
Connection ~ 10500 5050
$Comp
L power:PWR_FLAG #FLG0103
U 1 1
P 8950 5500
F 0 "#FLG0103" H 8950 5575 50  0001 C CNN
F 1 "PWR_FLAG" H 8950 5800 50  0000 C CNN
F 2 "" H 8950 5500 50  0001 C CNN
F 3 "~" H 8950 5500 50  0001 C CNN
	1    8950 5500
	-1   0    0    1   
$EndComp
Connection ~ 8900 4500
Wire Wire Line
	8900 4500 8700 4500
Connection ~ 8950 5500
Text Notes 7500 7500 0    50   ~ 0
Rain-Noise
Text Notes 8350 7650 0    50   ~ 0
23 October 2021
$EndSCHEMATC
